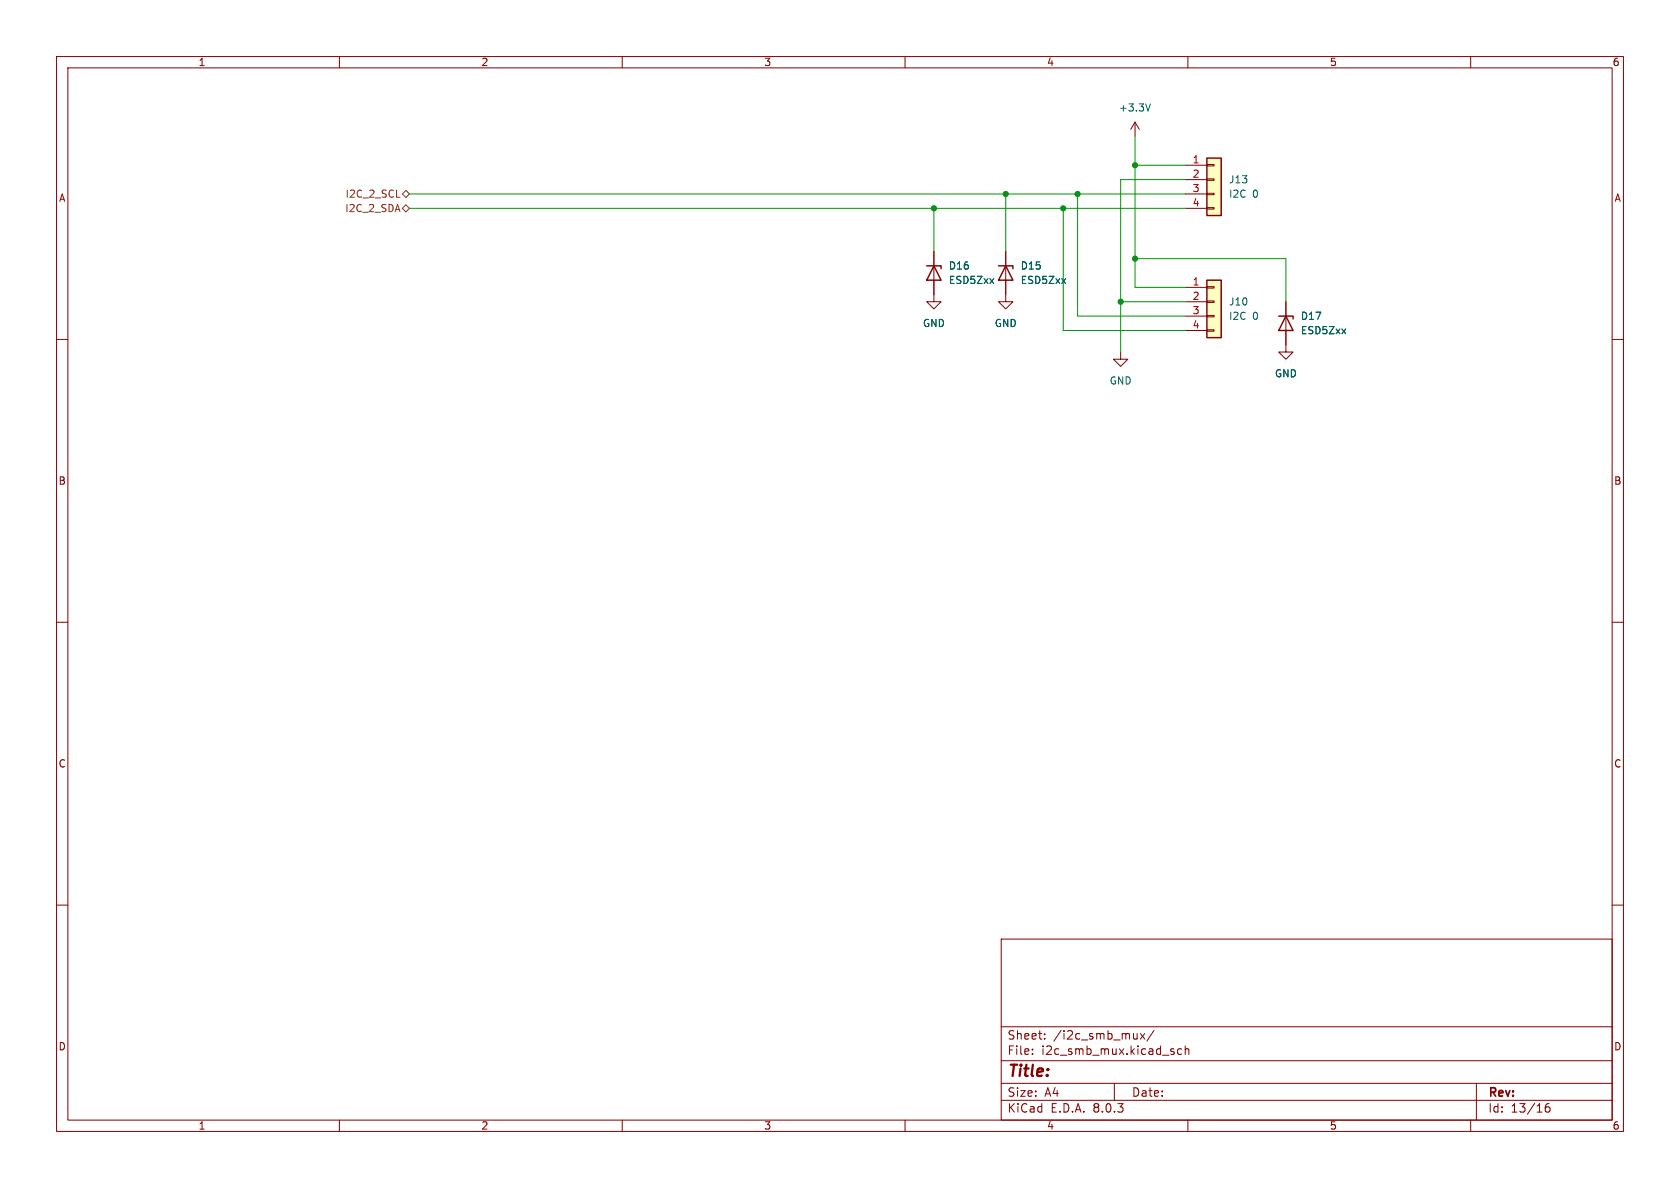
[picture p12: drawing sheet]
<svg xmlns="http://www.w3.org/2000/svg" width="297mm" height="210mm" viewBox="0 0 297 210" stroke-linecap="round" stroke-linejoin="round" font-family="sans-serif">
<g fill="none" stroke="#840000" stroke-width=".18">
<path d="M10 10h277v190h-277zM12 12h273v186h-273zM60 10v2M110 10v2M160 10v2M210 10v2M260 10v2M200.7 21.6l-.8 1.3M200.7 21.6v2.5M200.7 21.6l.7 1.3M10 60h2M177.8 52.1v1.2h1.3l-1.3 1.3-1.3-1.3h1.3"/>
<path d="M285 60h2M10 110h2M285 110h2M10 160h2M285 160h2M177 166h108v32h-108zM60 198v2M110 198v2M160 198v2M177 194.5h108M177 191.5h108M177 187.5h108"/>
<path d="M177 181.5h108M182.5 186.3v.1M182.5 185.5v.1M184.7 183.6v.1M184.7 182.8v.1M197 191.5v3M201.6 182.7l.8 1M202.4 182.7l-.8 1M204 182.1l-1.3 2M207.4 185.9l.2 .2-.2 .3M207.4 185.4l.1 .1M208.9 185.5l-.4-.1-.3 .3v.4l.1 .2h.6"/>
<path d="M209.5 185.5l.2-.1 .4 .1 .1 .9M209.5 184.9v1.5M210 198v2M260 198v2M261 191.5v6.5M273.9 195.1a.59 .59 0 0 0-.7 .6v.6l.1 .2 .4 .1 .3-.1v-.5l-.1-.3h-.4l-.3 .3"/>
</g>
<path d="M203.4 18.4l-.4 1.2" fill="none" stroke="#006464" stroke-width=".18"/>
<path d="M213.4 27.9h2.5v10.2h-2.5z" fill="#ffffc2"/>
<path d="M209.5 29.2h3.9M209.5 31.8h3.9M209.5 34.3h3.9M209.5 36.8h3.9M213.4 36.7h1.2v.3h-1.2zM213.4 34.2h1.2v.2h-1.2zM213.4 31.6h1.2v.3h-1.2zM213.4 29.1h1.2v.2h-1.2zM227.3 61v1.2h1.3l-1.3 1.3-1.2-1.3h1.2" fill="none" stroke="#840000" stroke-width=".18"/>
<path d="M213.4 27.9h2.5v10.2h-2.5z" fill="none" stroke="#840000" stroke-width=".25"/>
<path d="M213.4 49.5h2.5v10.2h-2.5z" fill="#ffffc2"/>
<path d="M165.1 44.5v8.8h1.3l-1.3 1.3-1.3-1.3h1.3M177.8 44.5v7.6M209.5 50.8h3.9M209.5 53.3h3.9M209.5 55.9h3.9M209.5 58.4h3.9M213.4 58.3h1.2v.2h-1.2zM213.4 55.8h1.2v.2h-1.2zM213.4 53.2h1.2v.3h-1.2zM213.4 50.7h1.2v.2h-1.2zM227.3 53.3v7.7M198.1 62.2v1.3h1.3l-1.3 1.3-1.3-1.3h1.3" fill="none" stroke="#840000" stroke-width=".18"/>
<path d="M163.8 47h2.6v.5M165.1 47l1.3 2.5h-2.6zM176.5 47h2.6v.5M177.8 47l1.3 2.5h-2.6zM213.4 49.5h2.5v10.2h-2.5zM226.1 55.9h2.5v.5M227.3 55.9l1.3 2.5h-2.5z" fill="none" stroke="#840000" stroke-width=".25"/>
<path d="M71.1 36.8l.7-.6 .6 .6-.6 .7zM71.8 33.7l.6 .6-.6 .6-.7-.6z" fill="none" stroke="#725600" stroke-width=".18"/>
<path d="M72.4 36.8h137.1M72.4 34.3h137.1M165.1 36.8v7.7M177.8 34.3v10.2M188 36.8v21.6h21.5M190.5 34.3v21.6h19M200.7 24.1v26.7h8.8M200.7 29.2h8.8M209.5 31.8h-11.4v30.4M198.1 53.3h11.4M200.7 45.7h26.6v7.6" fill="none" stroke="#009600" stroke-width=".18"/>
<g fill="#009600" stroke="#009600" stroke-width=".18">
<circle cx="188" cy="36.8" r=".46"/>
<circle cx="190.5" cy="34.3" r=".46"/>
<circle cx="200.7" cy="29.2" r=".46"/>
<circle cx="200.7" cy="45.7" r=".46"/>
<circle cx="198.1" cy="53.3" r=".46"/>
<circle cx="165.1" cy="36.8" r=".46"/>
<circle cx="177.8" cy="34.3" r=".46"/>
</g>
<text font-size="2.8" fill="#840000" x="178" y="190.9">Title:</text>
<g font-size="2.1" fill="#840000">
<text x="178" y="184">Sheet:</text>
<text x="186.2" y="184">/i2c_smb_mux/</text>
<text x="178" y="186.7">File:</text>
<text x="184.1" y="186.7">i2c_smb_mux.kicad_sch</text>
<text x="178" y="196.9">KiCad</text>
<text x="178" y="194.1">Size:</text>
<text x="184.7" y="194.1">A4</text>
<text x="185.7" y="196.9">E.D.A.</text>
<text x="193.3" y="196.9">8.0.3</text>
<text x="200" y="194.1">Date:</text>
<text x="263" y="194.3">Rev:</text>
<text x="263" y="196.9">Id:</text>
<text x="267.1" y="196.9">13/16</text>
</g>
<g font-size="1.8" fill="#840000">
<text x="35" y="11.9">1</text>
<text x="85" y="11.9">2</text>
<text x="135" y="11.9">3</text>
<text x="185" y="11.9">4</text>
<text x="235" y="11.9">5</text>
<text x="285" y="11.9">6</text>
<text x="10.3" y="35.9">A</text>
<text x="285.3" y="35.9">A</text>
<text x="10.3" y="85.9">B</text>
<text x="285.3" y="85.9">B</text>
<text x="10.3" y="135.9">C</text>
<text x="285.3" y="135.9">C</text>
<text x="10.3" y="185.9">D</text>
<text x="285.3" y="185.9">D</text>
<text x="35" y="199.9">1</text>
<text x="85" y="199.9">2</text>
<text x="135" y="199.9">3</text>
<text x="185" y="199.9">4</text>
<text x="235" y="199.9">5</text>
<text x="285" y="199.9">6</text>
</g>
<g font-size="1.8" fill="#006464">
<text x="197.7" y="19.9">+3.3V</text>
<text x="217.2" y="32.6">J13</text>
<text x="217.2" y="35.2">I2C</text>
<text x="221.4" y="35.2">0</text>
<text x="167.6" y="47.9">D16</text>
<text x="180.3" y="47.9">D15</text>
<text x="167.6" y="50.4">ESD5Zxx</text>
<text x="180.3" y="50.4">ESD5Zxx</text>
<text x="163.1" y="58">GND</text>
<text x="175.8" y="58">GND</text>
<text x="217.2" y="54.2">J10</text>
<text x="217.2" y="56.7">I2C</text>
<text x="221.4" y="56.7">0</text>
<text x="229.9" y="59.3">ESD5Zxx</text>
<text x="229.9" y="56.7">D17</text>
<text x="196.1" y="68.2">GND</text>
<text x="225.3" y="66.9">GND</text>
</g>
<g font-size="1.8" fill="#a90000">
<text x="210.7" y="29">1</text>
<text x="210.7" y="31.5">2</text>
<text x="210.7" y="34">3</text>
<text x="210.7" y="36.6">4</text>
<text x="210.7" y="50.5">1</text>
<text x="210.7" y="53.1">2</text>
<text x="210.7" y="55.6">3</text>
<text x="210.7" y="58.2">4</text>
</g>
<g font-size="1.8" fill="#725600">
<text x="61" y="35.2">I2C_2_SCL</text>
<text x="60.9" y="37.7">I2C_2_SDA</text>
</g>
</svg>
